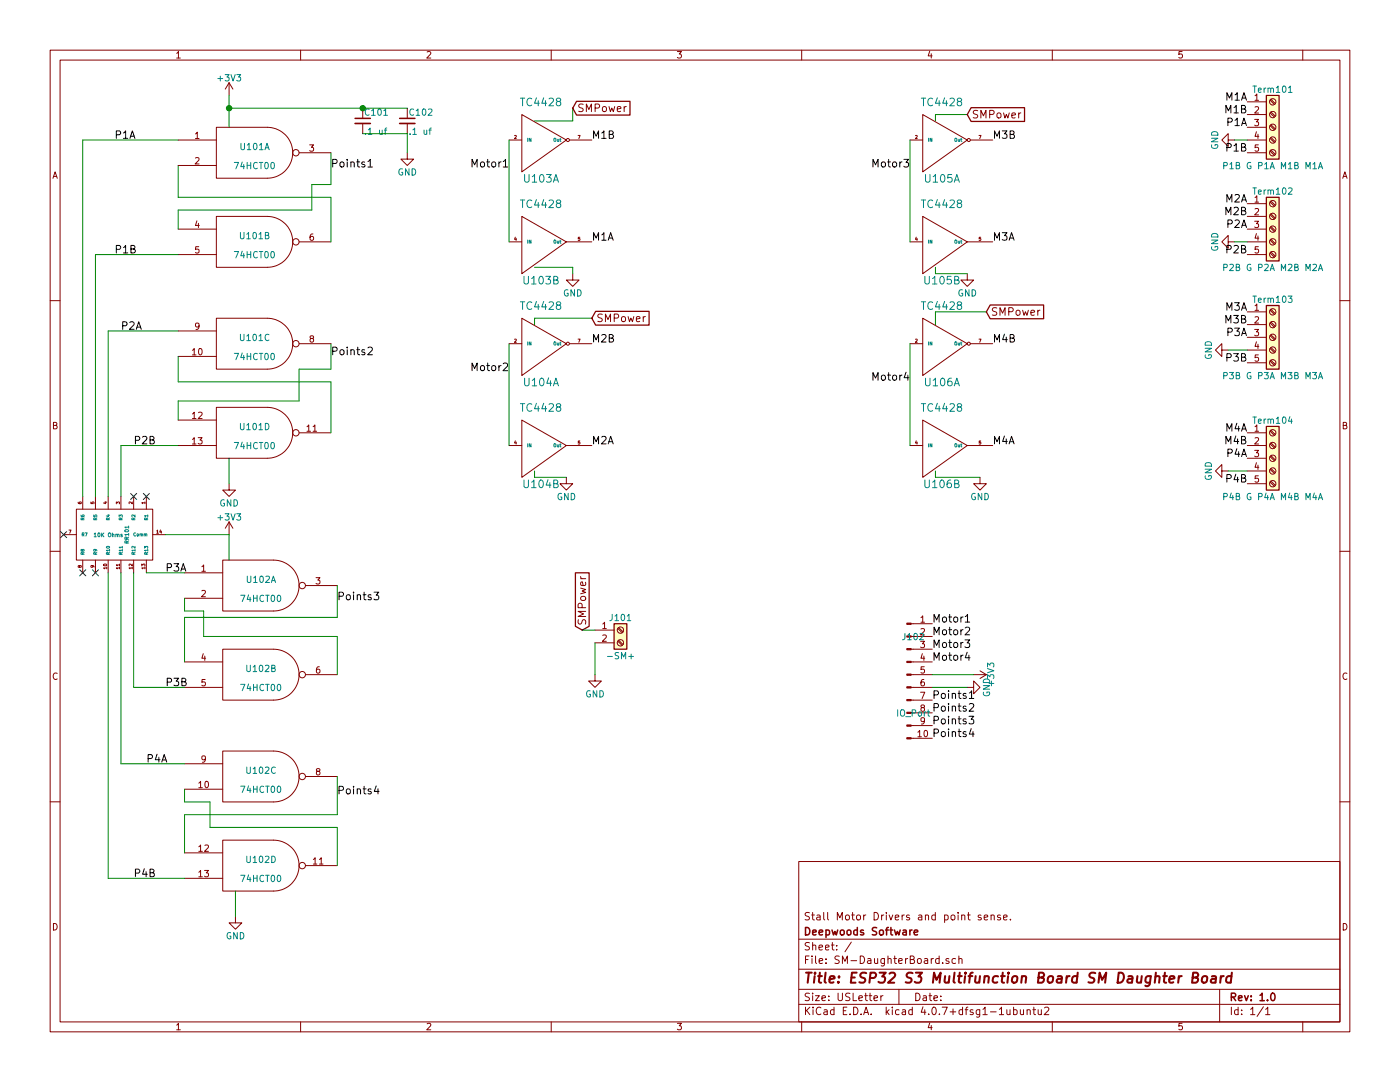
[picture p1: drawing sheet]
EESchema Schematic File Version 2
LIBS:power
LIBS:device
LIBS:switches
LIBS:relays
LIBS:motors
LIBS:transistors
LIBS:conn
LIBS:linear
LIBS:regul
LIBS:74xx
LIBS:cmos4000
LIBS:adc-dac
LIBS:memory
LIBS:xilinx
LIBS:microcontrollers
LIBS:dsp
LIBS:microchip
LIBS:analog_switches
LIBS:motorola
LIBS:texas
LIBS:intel
LIBS:audio
LIBS:interface
LIBS:digital-audio
LIBS:philips
LIBS:display
LIBS:cypress
LIBS:siliconi
LIBS:opto
LIBS:atmel
LIBS:contrib
LIBS:valves
LIBS:4814p-2
LIBS:tc442x
LIBS:SM-DaughterBoard-cache
EELAYER 25 0
EELAYER END
$Descr USLetter 11000 8500
encoding utf-8
Sheet 1 1
Title "ESP32 S3 Multifunction Board SM Daughter Board"
Date ""
Rev "1.0"
Comp "Deepwoods Software"
Comment1 "Stall Motor Drivers and point sense."
Comment2 ""
Comment3 ""
Comment4 ""
$EndDescr
$Comp
L 74HCT00 U101
U 2 1
P 2000 1900
F 0 "U101" H 2000 1950 50  0000 C CNN
F 1 "74HCT00" H 2000 1800 50  0000 C CNN
F 2 "Housings_SOIC:SOIC-14_3.9x8.7mm_Pitch1.27mm" H 2000 1900 50  0001 C CNN
F 3 "" H 2000 1900 50  0001 C CNN
F 4 "595-SN74AHC00D" H 2000 1900 60  0001 C CNN "Mouser Part Number"
	2    2000 1900
	1    0    0    -1  
$EndComp
$Comp
L 74HCT00 U101
U 3 1
P 2000 2700
F 0 "U101" H 2000 2750 50  0000 C CNN
F 1 "74HCT00" H 2000 2600 50  0000 C CNN
F 2 "Housings_SOIC:SOIC-14_3.9x8.7mm_Pitch1.27mm" H 2000 2700 50  0001 C CNN
F 3 "" H 2000 2700 50  0001 C CNN
F 4 "595-SN74AHC00D" H 2000 2700 60  0001 C CNN "Mouser Part Number"
	3    2000 2700
	1    0    0    -1  
$EndComp
$Comp
L 74HCT00 U101
U 4 1
P 2000 3400
F 0 "U101" H 2000 3450 50  0000 C CNN
F 1 "74HCT00" H 2000 3300 50  0000 C CNN
F 2 "Housings_SOIC:SOIC-14_3.9x8.7mm_Pitch1.27mm" H 2000 3400 50  0001 C CNN
F 3 "" H 2000 3400 50  0001 C CNN
F 4 "595-SN74AHC00D" H 2000 3400 60  0001 C CNN "Mouser Part Number"
	4    2000 3400
	1    0    0    -1  
$EndComp
$Comp
L 74HCT00 U102
U 1 1
P 2050 4600
F 0 "U102" H 2050 4650 50  0000 C CNN
F 1 "74HCT00" H 2050 4500 50  0000 C CNN
F 2 "Housings_SOIC:SOIC-14_3.9x8.7mm_Pitch1.27mm" H 2050 4600 50  0001 C CNN
F 3 "" H 2050 4600 50  0001 C CNN
F 4 "595-SN74AHC00D" H 2050 4600 60  0001 C CNN "Mouser Part Number"
	1    2050 4600
	1    0    0    -1  
$EndComp
$Comp
L 74HCT00 U102
U 2 1
P 2050 5300
F 0 "U102" H 2050 5350 50  0000 C CNN
F 1 "74HCT00" H 2050 5200 50  0000 C CNN
F 2 "Housings_SOIC:SOIC-14_3.9x8.7mm_Pitch1.27mm" H 2050 5300 50  0001 C CNN
F 3 "" H 2050 5300 50  0001 C CNN
F 4 "595-SN74AHC00D" H 2050 5300 60  0001 C CNN "Mouser Part Number"
	2    2050 5300
	1    0    0    -1  
$EndComp
$Comp
L 74HCT00 U102
U 3 1
P 2050 6100
F 0 "U102" H 2050 6150 50  0000 C CNN
F 1 "74HCT00" H 2050 6000 50  0000 C CNN
F 2 "Housings_SOIC:SOIC-14_3.9x8.7mm_Pitch1.27mm" H 2050 6100 50  0001 C CNN
F 3 "" H 2050 6100 50  0001 C CNN
F 4 "595-SN74AHC00D" H 2050 6100 60  0001 C CNN "Mouser Part Number"
	3    2050 6100
	1    0    0    -1  
$EndComp
$Comp
L 74HCT00 U102
U 4 1
P 2050 6800
F 0 "U102" H 2050 6850 50  0000 C CNN
F 1 "74HCT00" H 2050 6700 50  0000 C CNN
F 2 "Housings_SOIC:SOIC-14_3.9x8.7mm_Pitch1.27mm" H 2050 6800 50  0001 C CNN
F 3 "" H 2050 6800 50  0001 C CNN
F 4 "595-SN74AHC00D" H 2050 6800 60  0001 C CNN "Mouser Part Number"
	4    2050 6800
	1    0    0    -1  
$EndComp
$Comp
L 4814P-2 RR101
U 1 1
P 900 4200
F 0 "RR101" H 900 4300 30  0000 C CNN
F 1 "10K Ohms" V 900 4150 30  0000 C CNN
F 2 "48xxP:4814P" H 900 4200 60  0001 C CNN
F 3 "" H 900 4200 60  0000 C CNN
F 4 "652-4814P-2LF-10K" H 900 4200 60  0001 C CNN "Mouser Part Number"
	1    900  4200
	0    1    1    0   
$EndComp
$Comp
L C_Small C101
U 1 1
P 2850 950
F 0 "C101" H 2860 1020 50  0000 L CNN
F 1 ".1 uf" H 2860 870 50  0000 L CNN
F 2 "Capacitors_SMD:C_0603" H 2850 950 50  0001 C CNN
F 3 "" H 2850 950 50  0001 C CNN
F 4 "710-885012206095" H 2850 950 60  0001 C CNN "Mouser Part Number"
	1    2850 950 
	1    0    0    -1  
$EndComp
$Comp
L C_Small C102
U 1 1
P 3200 950
F 0 "C102" H 3210 1020 50  0000 L CNN
F 1 ".1 uf" H 3210 870 50  0000 L CNN
F 2 "Capacitors_SMD:C_0603" H 3200 950 50  0001 C CNN
F 3 "" H 3200 950 50  0001 C CNN
F 4 "710-885012206095" H 3200 950 60  0001 C CNN "Mouser Part Number"
	1    3200 950 
	1    0    0    -1  
$EndComp
$Comp
L TC4428 U103
U 1 1
P 4250 1100
F 0 "U103" H 4250 800 60  0000 C CNN
F 1 "TC4428" H 4250 1400 60  0000 C CNN
F 2 "Housings_SOIC:SOIC-8_3.9x4.9mm_Pitch1.27mm" H 4250 1100 60  0001 C CNN
F 3 "" H 4250 1100 60  0000 C CNN
F 4 "579-TC4428VOA" H 4250 1100 60  0001 C CNN "Mouser Part Number"
	1    4250 1100
	1    0    0    -1  
$EndComp
$Comp
L TC4428 U103
U 2 1
P 4250 1900
F 0 "U103" H 4250 1600 60  0000 C CNN
F 1 "TC4428" H 4250 2200 60  0000 C CNN
F 2 "Housings_SOIC:SOIC-8_3.9x4.9mm_Pitch1.27mm" H 4250 1900 60  0001 C CNN
F 3 "" H 4250 1900 60  0000 C CNN
	2    4250 1900
	1    0    0    -1  
$EndComp
$Comp
L TC4428 U104
U 1 1
P 4250 2700
F 0 "U104" H 4250 2400 60  0000 C CNN
F 1 "TC4428" H 4250 3000 60  0000 C CNN
F 2 "Housings_SOIC:SOIC-8_3.9x4.9mm_Pitch1.27mm" H 4250 2700 60  0001 C CNN
F 3 "" H 4250 2700 60  0000 C CNN
F 4 "579-TC4428VOA" H 4250 2700 60  0001 C CNN "Mouser Part Number"
	1    4250 2700
	1    0    0    -1  
$EndComp
$Comp
L TC4428 U104
U 2 1
P 4250 3500
F 0 "U104" H 4250 3200 60  0000 C CNN
F 1 "TC4428" H 4250 3800 60  0000 C CNN
F 2 "Housings_SOIC:SOIC-8_3.9x4.9mm_Pitch1.27mm" H 4250 3500 60  0001 C CNN
F 3 "" H 4250 3500 60  0000 C CNN
	2    4250 3500
	1    0    0    -1  
$EndComp
$Comp
L TC4428 U105
U 1 1
P 7400 1100
F 0 "U105" H 7400 800 60  0000 C CNN
F 1 "TC4428" H 7400 1400 60  0000 C CNN
F 2 "Housings_SOIC:SOIC-8_3.9x4.9mm_Pitch1.27mm" H 7400 1100 60  0001 C CNN
F 3 "" H 7400 1100 60  0000 C CNN
F 4 "579-TC4428VOA" H 7400 1100 60  0001 C CNN "Mouser Part Number"
	1    7400 1100
	1    0    0    -1  
$EndComp
$Comp
L TC4428 U105
U 2 1
P 7400 1900
F 0 "U105" H 7400 1600 60  0000 C CNN
F 1 "TC4428" H 7400 2200 60  0000 C CNN
F 2 "Housings_SOIC:SOIC-8_3.9x4.9mm_Pitch1.27mm" H 7400 1900 60  0001 C CNN
F 3 "" H 7400 1900 60  0000 C CNN
	2    7400 1900
	1    0    0    -1  
$EndComp
$Comp
L TC4428 U106
U 1 1
P 7400 2700
F 0 "U106" H 7400 2400 60  0000 C CNN
F 1 "TC4428" H 7400 3000 60  0000 C CNN
F 2 "Housings_SOIC:SOIC-8_3.9x4.9mm_Pitch1.27mm" H 7400 2700 60  0001 C CNN
F 3 "" H 7400 2700 60  0000 C CNN
F 4 "579-TC4428VOA" H 7400 2700 60  0001 C CNN "Mouser Part Number"
	1    7400 2700
	1    0    0    -1  
$EndComp
$Comp
L TC4428 U106
U 2 1
P 7400 3500
F 0 "U106" H 7400 3200 60  0000 C CNN
F 1 "TC4428" H 7400 3800 60  0000 C CNN
F 2 "Housings_SOIC:SOIC-8_3.9x4.9mm_Pitch1.27mm" H 7400 3500 60  0001 C CNN
F 3 "" H 7400 3500 60  0000 C CNN
	2    7400 3500
	1    0    0    -1  
$EndComp
$Comp
L Screw_Terminal_01x05 Term101
U 1 1
P 10000 1000
F 0 "Term101" H 10000 1300 50  0000 C CNN
F 1 "P1B G P1A M1B M1A" H 10000 700 50  0000 C CNN
F 2 "Connectors_Terminal_Blocks:TerminalBlock_Pheonix_MPT-2.54mm_5pol" H 10000 1000 50  0001 C CNN
F 3 "" H 10000 1000 50  0001 C CNN
F 4 "651-1725685" H 10000 1000 60  0001 C CNN "Mouser Part Number"
	1    10000 1000
	1    0    0    -1  
$EndComp
$Comp
L Screw_Terminal_01x05 Term102
U 1 1
P 10000 1800
F 0 "Term102" H 10000 2100 50  0000 C CNN
F 1 "P2B G P2A M2B M2A" H 10000 1500 50  0000 C CNN
F 2 "Connectors_Terminal_Blocks:TerminalBlock_Pheonix_MPT-2.54mm_5pol" H 10000 1800 50  0001 C CNN
F 3 "" H 10000 1800 50  0001 C CNN
F 4 "651-1725685" H 10000 1800 60  0001 C CNN "Mouser Part Number"
	1    10000 1800
	1    0    0    -1  
$EndComp
$Comp
L Screw_Terminal_01x05 Term103
U 1 1
P 10000 2650
F 0 "Term103" H 10000 2950 50  0000 C CNN
F 1 "P3B G P3A M3B M3A" H 10000 2350 50  0000 C CNN
F 2 "Connectors_Terminal_Blocks:TerminalBlock_Pheonix_MPT-2.54mm_5pol" H 10000 2650 50  0001 C CNN
F 3 "" H 10000 2650 50  0001 C CNN
F 4 "651-1725685" H 10000 2650 60  0001 C CNN "Mouser Part Number"
	1    10000 2650
	1    0    0    -1  
$EndComp
$Comp
L Screw_Terminal_01x05 Term104
U 1 1
P 10000 3600
F 0 "Term104" H 10000 3900 50  0000 C CNN
F 1 "P4B G P4A M4B M4A" H 10000 3300 50  0000 C CNN
F 2 "Connectors_Terminal_Blocks:TerminalBlock_Pheonix_MPT-2.54mm_5pol" H 10000 3600 50  0001 C CNN
F 3 "" H 10000 3600 50  0001 C CNN
F 4 "651-1725685" H 10000 3600 60  0001 C CNN "Mouser Part Number"
	1    10000 3600
	1    0    0    -1  
$EndComp
$Comp
L +3V3 #PWR101
U 1 1
P 1800 750
F 0 "#PWR101" H 1800 600 50  0001 C CNN
F 1 "+3V3" H 1800 890 50  0000 C CNN
F 2 "" H 1800 750 50  0001 C CNN
F 3 "" H 1800 750 50  0001 C CNN
	1    1800 750 
	1    0    0    -1  
$EndComp
$Comp
L +3V3 #PWR103
U 1 1
P 1800 4200
F 0 "#PWR103" H 1800 4050 50  0001 C CNN
F 1 "+3V3" H 1800 4340 50  0000 C CNN
F 2 "" H 1800 4200 50  0001 C CNN
F 3 "" H 1800 4200 50  0001 C CNN
	1    1800 4200
	1    0    0    -1  
$EndComp
$Comp
L GND #PWR102
U 1 1
P 1800 3800
F 0 "#PWR102" H 1800 3550 50  0001 C CNN
F 1 "GND" H 1800 3650 50  0000 C CNN
F 2 "" H 1800 3800 50  0001 C CNN
F 3 "" H 1800 3800 50  0001 C CNN
	1    1800 3800
	1    0    0    -1  
$EndComp
$Comp
L GND #PWR104
U 1 1
P 1850 7200
F 0 "#PWR104" H 1850 6950 50  0001 C CNN
F 1 "GND" H 1850 7050 50  0000 C CNN
F 2 "" H 1850 7200 50  0001 C CNN
F 3 "" H 1850 7200 50  0001 C CNN
	1    1850 7200
	1    0    0    -1  
$EndComp
NoConn ~ 1150 3900
NoConn ~ 1050 3900
NoConn ~ 500  4200
Wire Wire Line
	1800 3800 1800 3600
Wire Wire Line
	1800 4400 1800 4200
Wire Wire Line
	2650 6500 2650 6800
Wire Wire Line
	1650 6500 2650 6500
Wire Wire Line
	1650 6300 1650 6500
Wire Wire Line
	1450 6300 1650 6300
Wire Wire Line
	1450 6200 1450 6300
Wire Wire Line
	2650 5000 2650 5300
Wire Wire Line
	1600 5000 2650 5000
Wire Wire Line
	1600 4800 1600 5000
Wire Wire Line
	1450 4800 1600 4800
Wire Wire Line
	1450 4700 1450 4800
Wire Wire Line
	1450 6400 1450 6700
Wire Wire Line
	2650 6400 1450 6400
Wire Wire Line
	2650 6100 2650 6400
Wire Wire Line
	1450 4850 1450 5200
Wire Wire Line
	2650 4850 1450 4850
Wire Wire Line
	2650 4600 2650 4850
Wire Wire Line
	1400 3150 1400 3300
Wire Wire Line
	2350 3150 1400 3150
Wire Wire Line
	2350 2900 2350 3150
Wire Wire Line
	2600 2900 2350 2900
Wire Wire Line
	2600 2700 2600 2900
Wire Wire Line
	2600 3000 2600 3400
Wire Wire Line
	1400 3000 2600 3000
Wire Wire Line
	1400 2800 1400 3000
Wire Wire Line
	1400 1650 1400 1800
Wire Wire Line
	2450 1650 1400 1650
Wire Wire Line
	2600 1550 2600 1900
Wire Wire Line
	1400 1550 2600 1550
Wire Wire Line
	1400 1300 1400 1550
Wire Wire Line
	1850 7200 1850 7000
Wire Wire Line
	1800 4200 1300 4200
Wire Wire Line
	750  2000 1400 2000
Wire Wire Line
	750  2000 750  3900
Wire Wire Line
	650  3900 650  1100
Wire Wire Line
	650  1100 1400 1100
Wire Wire Line
	1400 3500 950  3500
Wire Wire Line
	950  3500 950  3900
Wire Wire Line
	850  3900 850  2600
Wire Wire Line
	850  2600 1400 2600
Wire Wire Line
	1450 4500 1150 4500
Wire Wire Line
	1050 4500 1050 5400
Wire Wire Line
	1050 5400 1450 5400
Wire Wire Line
	950  4500 950  6000
Wire Wire Line
	950  6000 1450 6000
Wire Wire Line
	850  4500 850  6900
Wire Wire Line
	850  6900 1450 6900
NoConn ~ 750  4500
NoConn ~ 650  4500
Wire Wire Line
	1800 750  1800 1000
$Comp
L 74HCT00 U101
U 1 1
P 2000 1200
F 0 "U101" H 2000 1250 50  0000 C CNN
F 1 "74HCT00" H 2000 1100 50  0000 C CNN
F 2 "Housings_SOIC:SOIC-14_3.9x8.7mm_Pitch1.27mm" H 2000 1200 50  0001 C CNN
F 3 "" H 2000 1200 50  0001 C CNN
F 4 "595-SN74AHC00D" H 2000 1200 60  0001 C CNN "Mouser Part Number"
	1    2000 1200
	1    0    0    -1  
$EndComp
Wire Wire Line
	2600 1200 2600 1450
Wire Wire Line
	2600 1450 2450 1450
Wire Wire Line
	2450 1450 2450 1650
Wire Wire Line
	1800 850  3200 850 
Connection ~ 1800 850 
Connection ~ 2850 850 
Wire Wire Line
	3200 1050 2850 1050
$Comp
L GND #PWR105
U 1 1
P 3200 1200
F 0 "#PWR105" H 3200 950 50  0001 C CNN
F 1 "GND" H 3200 1050 50  0000 C CNN
F 2 "" H 3200 1200 50  0001 C CNN
F 3 "" H 3200 1200 50  0001 C CNN
	1    3200 1200
	1    0    0    -1  
$EndComp
Wire Wire Line
	3200 1200 3200 1050
Text Label 900  1100 0    59   ~ 0
P1A
Text Label 900  2000 0    59   ~ 0
P1B
Text Label 950  2600 0    59   ~ 0
P2A
Text Label 1050 3500 0    59   ~ 0
P2B
Text Label 1300 4500 0    59   ~ 0
P3A
Text Label 1300 5400 0    59   ~ 0
P3B
Text Label 1150 6000 0    59   ~ 0
P4A
Text Label 1050 6900 0    59   ~ 0
P4B
Text Label 4650 1100 0    59   ~ 0
M1B
Text Label 4650 1900 0    59   ~ 0
M1A
Text Label 4650 2700 0    59   ~ 0
M2B
Text Label 4650 3500 0    59   ~ 0
M2A
Text Label 7800 1100 0    59   ~ 0
M3B
Text Label 7800 1900 0    59   ~ 0
M3A
Text Label 7800 2700 0    59   ~ 0
M4B
Text Label 7800 3500 0    59   ~ 0
M4A
Wire Wire Line
	7150 2700 7150 3500
Wire Wire Line
	7150 1900 7150 1100
Wire Wire Line
	4000 1900 4000 1100
Wire Wire Line
	4000 2700 4000 3500
$Comp
L GND #PWR107
U 1 1
P 4500 2150
F 0 "#PWR107" H 4500 1900 50  0001 C CNN
F 1 "GND" H 4500 2000 50  0000 C CNN
F 2 "" H 4500 2150 50  0001 C CNN
F 3 "" H 4500 2150 50  0001 C CNN
	1    4500 2150
	1    0    0    -1  
$EndComp
$Comp
L GND #PWR109
U 1 1
P 7600 2150
F 0 "#PWR109" H 7600 1900 50  0001 C CNN
F 1 "GND" H 7600 2000 50  0000 C CNN
F 2 "" H 7600 2150 50  0001 C CNN
F 3 "" H 7600 2150 50  0001 C CNN
	1    7600 2150
	1    0    0    -1  
$EndComp
$Comp
L GND #PWR106
U 1 1
P 4450 3750
F 0 "#PWR106" H 4450 3500 50  0001 C CNN
F 1 "GND" H 4450 3600 50  0000 C CNN
F 2 "" H 4450 3750 50  0001 C CNN
F 3 "" H 4450 3750 50  0001 C CNN
	1    4450 3750
	1    0    0    -1  
$EndComp
$Comp
L GND #PWR112
U 1 1
P 7700 3750
F 0 "#PWR112" H 7700 3500 50  0001 C CNN
F 1 "GND" H 7700 3600 50  0000 C CNN
F 2 "" H 7700 3750 50  0001 C CNN
F 3 "" H 7700 3750 50  0001 C CNN
	1    7700 3750
	1    0    0    -1  
$EndComp
Wire Wire Line
	7700 3750 7350 3750
Wire Wire Line
	7350 3750 7350 3700
Wire Wire Line
	4450 3750 4200 3750
Wire Wire Line
	4200 3750 4200 3700
Wire Wire Line
	4650 2500 4200 2500
Wire Wire Line
	4200 2500 4200 2550
Wire Wire Line
	7750 2450 7350 2450
Wire Wire Line
	7350 2450 7350 2550
Wire Wire Line
	7600 2150 7350 2150
Wire Wire Line
	7350 2150 7350 2100
Wire Wire Line
	7600 900  7350 900 
Wire Wire Line
	7350 900  7350 950 
Wire Wire Line
	4200 950  4500 950 
Wire Wire Line
	4500 950  4500 850 
Wire Wire Line
	4200 2100 4500 2100
Wire Wire Line
	4500 2100 4500 2150
$Comp
L GND #PWR114
U 1 1
P 9650 3700
F 0 "#PWR114" H 9650 3450 50  0001 C CNN
F 1 "GND" H 9650 3550 50  0000 C CNN
F 2 "" H 9650 3700 50  0001 C CNN
F 3 "" H 9650 3700 50  0001 C CNN
	1    9650 3700
	0    1    1    0   
$EndComp
$Comp
L GND #PWR113
U 1 1
P 9650 2750
F 0 "#PWR113" H 9650 2500 50  0001 C CNN
F 1 "GND" H 9650 2600 50  0000 C CNN
F 2 "" H 9650 2750 50  0001 C CNN
F 3 "" H 9650 2750 50  0001 C CNN
	1    9650 2750
	0    1    1    0   
$EndComp
$Comp
L GND #PWR116
U 1 1
P 9700 1900
F 0 "#PWR116" H 9700 1650 50  0001 C CNN
F 1 "GND" H 9700 1750 50  0000 C CNN
F 2 "" H 9700 1900 50  0001 C CNN
F 3 "" H 9700 1900 50  0001 C CNN
	1    9700 1900
	0    1    1    0   
$EndComp
$Comp
L GND #PWR115
U 1 1
P 9700 1100
F 0 "#PWR115" H 9700 850 50  0001 C CNN
F 1 "GND" H 9700 950 50  0000 C CNN
F 2 "" H 9700 1100 50  0001 C CNN
F 3 "" H 9700 1100 50  0001 C CNN
	1    9700 1100
	0    1    1    0   
$EndComp
Wire Wire Line
	9800 1100 9700 1100
Wire Wire Line
	9800 1900 9700 1900
Wire Wire Line
	9800 2750 9650 2750
Wire Wire Line
	9800 3700 9650 3700
Text Label 9800 800  2    59   ~ 0
M1A
Text Label 9800 900  2    59   ~ 0
M1B
Text Label 9800 1000 2    59   ~ 0
P1A
Text Label 9800 1200 2    59   ~ 0
P1B
Text Label 9800 1600 2    59   ~ 0
M2A
Text Label 9800 1700 2    59   ~ 0
M2B
Text Label 9800 1800 2    59   ~ 0
P2A
Text Label 9800 2000 2    59   ~ 0
P2B
Text Label 9800 2450 2    59   ~ 0
M3A
Text Label 9800 2550 2    59   ~ 0
M3B
Text Label 9800 2650 2    59   ~ 0
P3A
Text Label 9800 2850 2    59   ~ 0
P3B
Text Label 9800 3400 2    59   ~ 0
M4A
Text Label 9800 3500 2    59   ~ 0
M4B
Text Label 9800 3600 2    59   ~ 0
P4A
Text Label 9800 3800 2    59   ~ 0
P4B
Text GLabel 7600 900  2    60   Input ~ 0
SMPower
Text GLabel 7750 2450 2    60   Input ~ 0
SMPower
Text GLabel 4500 850  2    60   Input ~ 0
SMPower
Text GLabel 4650 2500 2    60   Input ~ 0
SMPower
$Comp
L Screw_Terminal_01x02 J101
U 1 1
P 4875 4950
F 0 "J101" H 4875 5050 50  0000 C CNN
F 1 "-SM+" H 4875 4750 50  0000 C CNN
F 2 "Connectors_Terminal_Blocks:TerminalBlock_Pheonix_MPT-2.54mm_2pol" H 4875 4950 50  0001 C CNN
F 3 "" H 4875 4950 50  0001 C CNN
F 4 "651-172565" H 4875 4950 60  0001 C CNN "Mouser Part Number"
	1    4875 4950
	1    0    0    -1  
$EndComp
Text GLabel 4575 4950 1    60   Input ~ 0
SMPower
$Comp
L GND #PWR108
U 1 1
P 4675 5300
F 0 "#PWR108" H 4675 5050 50  0001 C CNN
F 1 "GND" H 4675 5150 50  0000 C CNN
F 2 "" H 4675 5300 50  0001 C CNN
F 3 "" H 4675 5300 50  0001 C CNN
	1    4675 5300
	1    0    0    -1  
$EndComp
Wire Wire Line
	4675 5050 4675 5300
$Comp
L Conn_01x10_Male J102
U 1 1
P 7125 5300
F 0 "J102" H 7175 5600 50  0000 C CNN
F 1 "IO_Port" H 7175 5000 50  0000 C CNN
F 2 "Pin_Headers:Pin_Header_Straight_1x10_Pitch2.54mm" H 7125 5300 50  0001 C CNN
F 3 "" H 7125 5300 50  0001 C CNN
	1    7125 5300
	1    0    0    -1  
$EndComp
Wire Wire Line
	4675 4950 4575 4950
Text Label 7325 4900 0    60   ~ 0
Motor1
Text Label 7325 5000 0    60   ~ 0
Motor2
Text Label 7325 5100 0    60   ~ 0
Motor3
Text Label 7325 5200 0    60   ~ 0
Motor4
Text Label 7325 5500 0    60   ~ 0
Points1
Text Label 7325 5600 0    60   ~ 0
Points2
Text Label 7325 5700 0    60   ~ 0
Points3
Text Label 7325 5800 0    60   ~ 0
Points4
$Comp
L +3V3 #PWR111
U 1 1
P 7650 5300
F 0 "#PWR111" H 7650 5150 50  0001 C CNN
F 1 "+3V3" H 7650 5440 50  0000 C CNN
F 2 "" H 7650 5300 50  0001 C CNN
F 3 "" H 7650 5300 50  0001 C CNN
	1    7650 5300
	0    1    1    0   
$EndComp
$Comp
L GND #PWR110
U 1 1
P 7600 5400
F 0 "#PWR110" H 7600 5150 50  0001 C CNN
F 1 "GND" H 7600 5250 50  0000 C CNN
F 2 "" H 7600 5400 50  0001 C CNN
F 3 "" H 7600 5400 50  0001 C CNN
	1    7600 5400
	0    -1   -1   0   
$EndComp
Text Label 4000 1325 2    60   ~ 0
Motor1
Text Label 4000 2925 2    60   ~ 0
Motor2
Text Label 7150 1325 2    60   ~ 0
Motor3
Text Label 7150 3000 2    60   ~ 0
Motor4
Text Label 2600 1325 0    60   ~ 0
Points1
Text Label 2600 2800 0    60   ~ 0
Points2
Text Label 2650 4725 0    60   ~ 0
Points3
Text Label 2650 6250 0    60   ~ 0
Points4
Wire Wire Line
	7325 5300 7650 5300
Wire Wire Line
	7325 5400 7600 5400
$EndSCHEMATC
